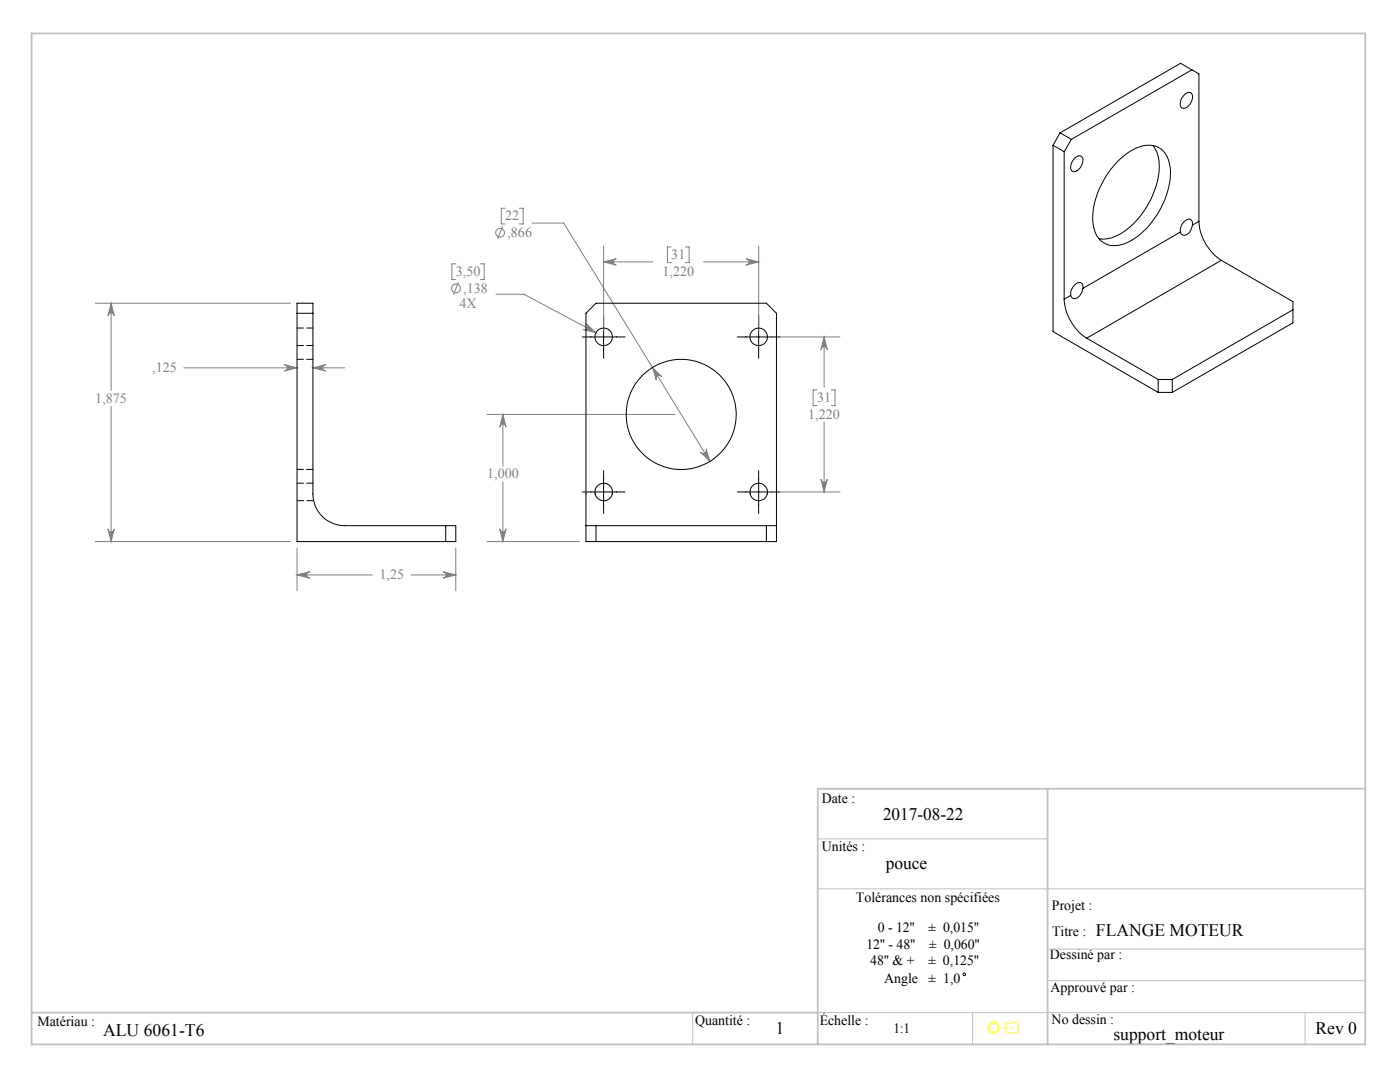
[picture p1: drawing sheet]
<svg xmlns="http://www.w3.org/2000/svg" width="280mm" height="215mm" viewBox="0 0 280 215" stroke-linecap="round" stroke-linejoin="round" font-family="sans-serif">
<g fill="none" stroke="#808080" stroke-width=".2">
<path d="M91.2 52.7h-.8v3.2h.8M91.7 56.4l-1 2.5M96.1 52.7h.7v3.2h-.7M99.2 58.8h5.6l14.4 7.7M100.5 45.2l-1 2.5M101 41.6h-.7v3.1h.7M103.9 41.6h.7v3.1h-.7M106.4 44.6h6.3l29.3 47.6M120.7 52.3l2.6-.6a.64 .64 0 0 0-.6 .6 .64 .64 0 0 0 .6 .7zM120.7 49.2v16.9M120.7 52.3h9.9M134.2 49.3h-.7v3.2h.7"/>
<path d="M137.1 49.3h.7v3.2h-.7M140.7 52.3h11M149.2 51.7l2.5 .6-2.5 .7a.64 .64 0 0 0 .6-.7 .64 .64 0 0 0-.6-.6zM151.7 49.2v16.9M19 60.6h39.1M22.2 60.6v17.4M22.2 60.6l.7 2.5a.64 .64 0 0 0-.7-.6 .64 .64 0 0 0-.6 .6zM36.8 73.5h22.6M56.9 72.9l2.5 .6-2.5 .6a.64 .64 0 0 0 .6-.6 .64 .64 0 0 0-.6-.6zM62.6 73.5h6.3M62.6 73.5l2.5-.6a.64 .64 0 0 0-.6 .6 .64 .64 0 0 0 .6 .6zM117.3 64.7l1.9 1.8-2.5-.7a.64 .64 0 0 0 .8-.2 .64 .64 0 0 0-.2-.9z"/>
<path d="M130.5 73.4l1.9 1.9a.64 .64 0 0 0-.9-.2 .64 .64 0 0 0-.2 .8zM153 67.3h15M163.4 77.9h-.8v3.2h.8M164.8 67.3v10.1M164.8 67.3l.7 2.6a.64 .64 0 0 0-.7-.6 .64 .64 0 0 0-.6 .6zM166.2 77.9h.8v3.2h-.8M22.2 81.2v27M97.4 82.8h37.6M100.6 82.8v10.4M100.6 96.3v11.9M100.6 82.8l.6 2.6a.64 .64 0 0 0-.6-.7 .64 .64 0 0 0-.7 .7zM140.1 90.4a.64 .64 0 0 0 .9 .1 .64 .64 0 0 0 .2-.8l.8 2.5z"/>
<path d="M153 98.3h15M164.2 95.8a.64 .64 0 0 0 .6 .6 .64 .64 0 0 0 .7-.6l-.7 2.5zM164.8 84.4v13.9M19 108.2h39.1M21.6 105.7a.64 .64 0 0 0 .6 .6 .64 .64 0 0 0 .7-.6l-.7 2.5zM59.4 109.5v8.6M59.4 114.9h15.1M59.4 114.9l2.5-.7a.64 .64 0 0 0-.6 .7 .64 .64 0 0 0 .6 .6zM82.2 114.9h9M88.6 114.2l2.6 .7-2.6 .6a.64 .64 0 0 0 .6-.6 .64 .64 0 0 0-.6-.7zM91.2 109.5v8.6M97.4 108.2h18.5"/>
<path d="M99.9 105.7a.64 .64 0 0 0 .7 .6 .64 .64 0 0 0 .6-.6l-.6 2.5z"/>
<circle cx="91.2" cy="57.6" r=".88"/>
<circle cx="100" cy="46.5" r=".88"/>
</g>
<g fill="none" stroke="#000" stroke-width=".2">
<path d="M116.5 67.3h8.5M120.7 63v8.6M147.5 67.3h8.5M151.7 63v8.6M116.5 98.3h8.5M120.7 94v8.6M147.5 98.3h8.5M151.7 94v8.6"/>
<circle cx="192.9" cy="194.7" r=".25"/>
</g>
<g fill="none" stroke="#ff0" stroke-width=".2">
<path d="M197.3 205.3h.8M198.8 203.9v.7M198.8 206.1v.8M199.5 205.4h.7M200.8 205.4h.8M201.2 204.5l2.4-.3v2.3l-2.4-.2zM202.1 205.4h.4M203.2 205.4h.8"/>
<circle cx="198.8" cy="205.3" r="1.16"/>
<circle cx="198.8" cy="205.3" r=".89"/>
</g>
<path d="M163.5 157.6h46M163.5 177.6h109.5M163.5 167.6h46M209.5 189.6h63.5M209.5 196h63.5M138.5 202.3v6.4M163.5 202.3h109.5M194.5 202.3v6.4M261 202.3v6.4" fill="none" stroke="#c0c0c0" stroke-width=".2"/>
<path d="M6.3 6.7h266.8v202h-266.8zM209.5 157.6v51.1M273.1 157.6h-109.6v51.1M6.3 202.3h157.2" fill="none" stroke="#c0c0c0" stroke-width=".35"/>
<path d="M56.9 72.9l2.5 .6-2.5 .6a.64 .64 0 0 0 .6-.6 .64 .64 0 0 0-.6-.6zM62.6 73.5l2.5-.6a.64 .64 0 0 0-.6 .6 .64 .64 0 0 0 .6 .6zM59.4 114.9l2.5-.7a.64 .64 0 0 0-.6 .7 .64 .64 0 0 0 .6 .6zM88.6 114.2l2.6 .7-2.6 .6a.64 .64 0 0 0 .6-.6 .64 .64 0 0 0-.6-.7zM21.6 105.7a.64 .64 0 0 0 .6 .6 .64 .64 0 0 0 .7-.6l-.7 2.5zM22.2 60.6l.7 2.5a.64 .64 0 0 0-.7-.6 .64 .64 0 0 0-.6 .6zM140.1 90.4l1.9 1.8-.8-2.5a.64 .64 0 0 1-.2 .8 .64 .64 0 0 1-.9-.1zM130.5 73.4l.8 2.5a.64 .64 0 0 1 .2-.8 .64 .64 0 0 1 .9 .2zM99.9 105.7a.64 .64 0 0 0 .7 .6 .64 .64 0 0 0 .6-.6l-.6 2.5zM100.6 82.8l.6 2.6a.64 .64 0 0 0-.6-.7 .64 .64 0 0 0-.7 .7zM117.3 64.7a.64 .64 0 0 1 .2 .9 .64 .64 0 0 1-.8 .2l2.5 .7zM120.7 52.3l2.6-.6a.64 .64 0 0 0-.6 .6 .64 .64 0 0 0 .6 .7zM149.2 51.7l2.5 .6-2.5 .7a.64 .64 0 0 0 .6-.7 .64 .64 0 0 0-.6-.6zM164.2 95.8a.64 .64 0 0 0 .6 .6 .64 .64 0 0 0 .7-.6l-.7 2.5zM164.8 67.3l.7 2.6a.64 .64 0 0 0-.7-.6 .64 .64 0 0 0-.6 .6z" fill="#808080"/>
<g fill="none" stroke="#000" stroke-width=".2">
<path d="M236.9 18.9a.85 .85 0 0 1 .9-.4 .85 .85 0 0 1 .7 .8 2.32 2.32 0 0 1-1.9 2.3 1.26 1.26 0 0 1-.3-1.9zM238.4 14l-24.1 13.9M238.4 14l1.4 .8v29.4M238.4 14l-2.3-1.4-24.1 13.9M210.6 29v37.3l21 12.1M210.6 29l2.2 1.3M212 26.5l-1.4 2.5M212 26.5l2.3 1.4M212.8 30.3v29.5M214.3 27.9l-1.5 2.4M215 31.6a.86 .86 0 0 1 .9-.5 .86 .86 0 0 1 .7 .8 2.32 2.32 0 0 1-1.9 2.4 1.26 1.26 0 0 1-.3-1.9zM223.6 32.2a9.3 9.3 0 0 1 6.6-3.2 4.2 4.2 0 0 1 3.8 4 15.6 15.6 0 0 1-3.6 11.3 11.2 11.2 0 0 1-7.1 4.8 4.1 4.1 0 0 1-4.6-3.7 15.7 15.7 0 0 1 4.3-12.6z"/>
<path d="M230.6 29.1a8.3 8.3 0 0 1 .8 7.6 16.5 16.5 0 0 1-8.4 10.6l-1.8 .4h-1.4M212.8 59.8a10 10 0 0 0 4.5 7.8M214.1 59l-1.3 .8M216.6 57.6a.88 .88 0 0 0-.5-1.1 .88 .88 0 0 0-1.1 .4l-.8 1.2-.1 .9M216.6 57.6a1.97 1.97 0 0 1-1.9 2l-.6-.6M236.1 46.4l-19.5 11.2M238.5 45a.88 .88 0 0 0-.4-1.2 .88 .88 0 0 0-1.2 .4l-.6 .9-.2 1.3M238.5 45a2.1 2.1 0 0 1-1.7 2l-.5-.2-.2-.4M239.8 44.2a10 10 0 0 0 4.5 7.8M239.8 44.2l-1.3 .8M244.3 52l-27 15.6M244.3 52l14.3 8.3v4.2l-24.1 13.9"/>
<path d="M59.4 60.6h3.2v38.1a6.4 6.4 0 0 0 6.3 6.3h22.3v3.2h-31.8zM59.4 62.6h3.2M217.3 67.6l14.3 8.2M231.6 75.8v2.6M231.6 75.8h2.9M231.6 78.4h2.9M234.5 75.8v2.6M258.6 61.9l-24.1 13.9M89.1 105v3.2M117.2 105v-42.4l2-2h34.1l2 2v42.4M117.2 105h38.1M117.2 105v3.2h38.1v-3.2"/>
<path d="M119.2 105v3.2M153.3 105v3.2"/>
<circle cx="120.7" cy="67.3" r="1.75"/>
<circle cx="151.7" cy="67.3" r="1.74"/>
<circle cx="120.7" cy="98.3" r="1.75"/>
<circle cx="136.2" cy="82.8" r="11"/>
<circle cx="151.7" cy="98.3" r="1.76"/>
</g>
<path d="M59.4 69h3.2M62.6 65.5h-3.2M62.6 71.8h-3.2M59.4 93.8h3.2M62.6 96.5h-3.2" fill="none" stroke="#000" stroke-width=".2" stroke-dasharray="1.3 .6"/>
<path d="M59.4 100h3.3" fill="none" stroke="#000" stroke-width=".2" stroke-dasharray="1.3 .6" stroke-dashoffset="-.1"/>
<g font-size="3.5">
<text x="176.6" y="163.9">2017-08-22</text>
<text x="177.1" y="173.7">pouce</text>
<text x="219.2" y="187.1">FLANGE MOTEUR</text>
<text x="20.6" y="206.9">ALU 6061-T6</text>
<text x="155.2" y="206.6">1</text>
<text x="222.7" y="207.7">support_moteur</text>
<text x="263.1" y="206.6">Rev 0</text>
</g>
<g font-size="2.8" fill="#808080">
<text x="101.1" y="44">22</text>
<text x="101.5" y="47.4">,866</text>
<text x="134.3" y="51.8">31</text>
<text x="91.2" y="55.2">3,50</text>
<text x="92.7" y="58.5">,138</text>
<text x="132.5" y="55.1">1,220</text>
<text x="91.9" y="61.6">4X</text>
<text x="30.4" y="74.4">,125</text>
<text x="19.1" y="80.5">1,875</text>
<text x="161.7" y="83.7">1,220</text>
<text x="163.4" y="80.4">31</text>
<text x="97.4" y="95.6">1,000</text>
<text x="75.9" y="115.7">1,25</text>
</g>
<g font-size="2.8">
<text x="164.4" y="160.5">Date :</text>
<text x="164.4" y="170">Unités :</text>
<text x="171.2" y="180.3">Tolérances non spécifiées</text>
<text x="210.4" y="181.8">Projet :</text>
<text x="173.3" y="189.5">12'' - 48''</text>
<text x="175.5" y="186.2">0 - 12''</text>
<text x="185.7" y="186.2">± 0,015''</text>
<text x="185.8" y="189.5">± 0,060''</text>
<text x="210" y="191.7">Dessiné par :</text>
<text x="210.4" y="187.1">Titre :</text>
<text x="174.1" y="192.8">48'' &amp; +</text>
<text x="176.8" y="196.3">Angle</text>
<text x="185.7" y="192.8">± 0,125''</text>
<text x="185.7" y="196.3">± 1,0</text>
<text x="210.1" y="198.2">Approuvé par :</text>
<text x="7.5" y="205.1">Matériau :</text>
<text x="139" y="204.8">Quantité :</text>
<text x="163.9" y="204.8">Échelle :</text>
<text x="178.7" y="206.3">1:1</text>
<text x="210.3" y="204.7">No dessin :</text>
</g>
</svg>
